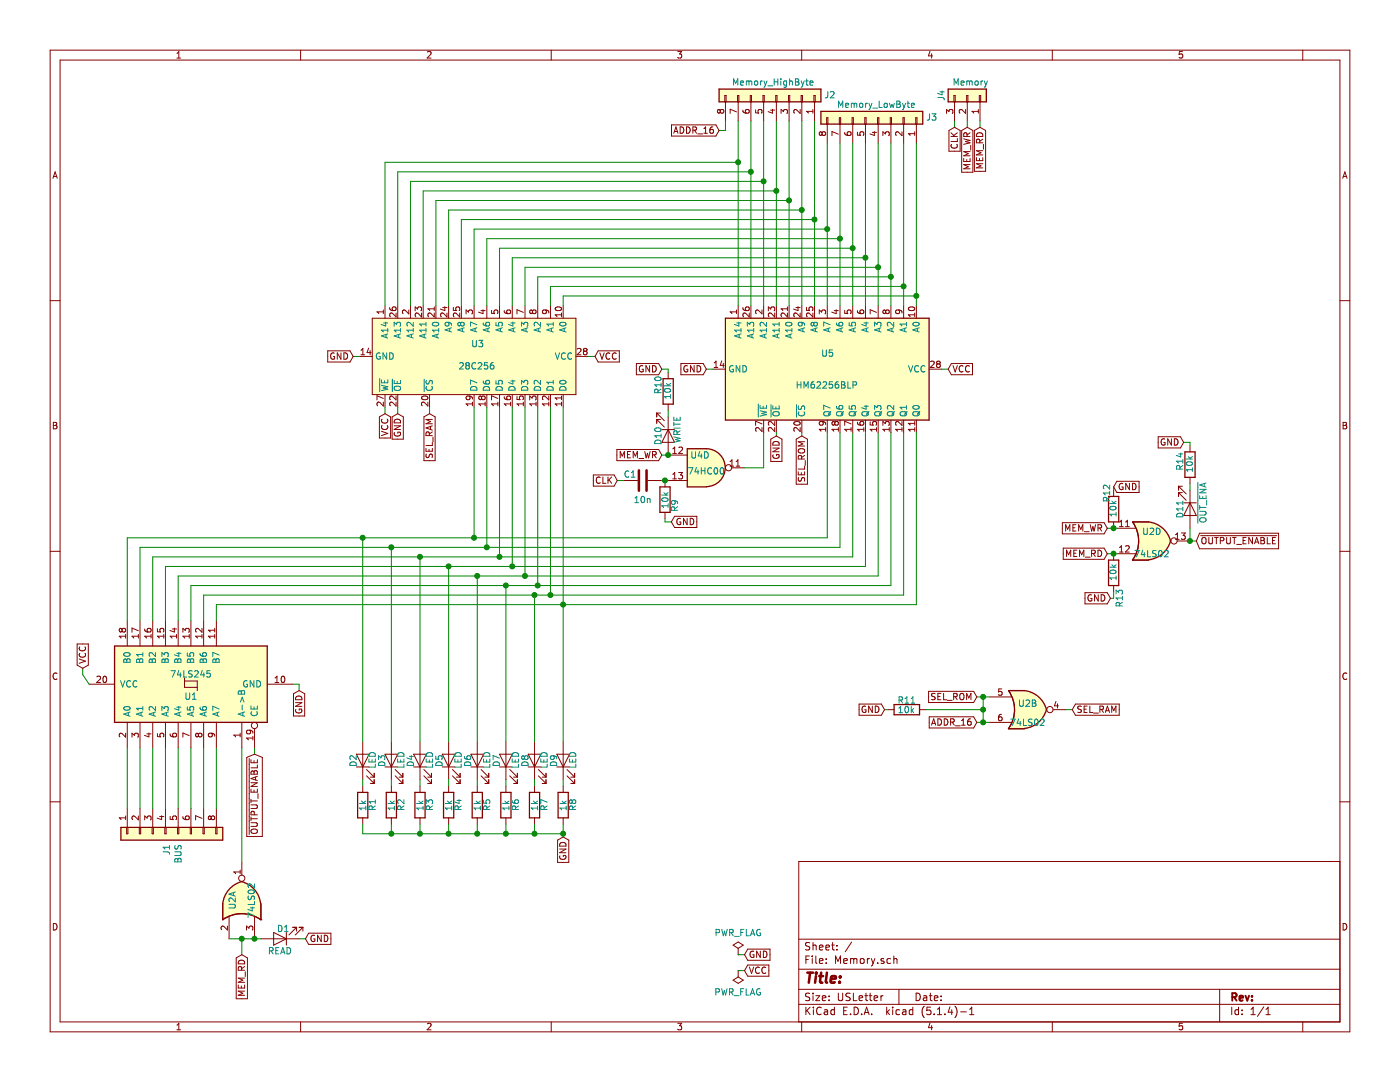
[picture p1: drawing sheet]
EESchema Schematic File Version 4
LIBS:MR Register-cache
LIBS:A REG-cache
EELAYER 30 0
EELAYER END
$Descr USLetter 11000 8500
encoding utf-8
Sheet 1 1
Title ""
Date ""
Rev ""
Comp ""
Comment1 ""
Comment2 ""
Comment3 ""
Comment4 ""
$EndDescr
$Comp
L 74xx:74LS245 U1
U 1 1
P 1500 5375
F 0 "U1" V 1400 5375 50  0000 C CNN
F 1 "74LS245" V 1575 5375 50  0000 C CNN
F 2 "" H 1500 5375 50  0001 C CNN
F 3 "http://www.ti.com/lit/gpn/sn74LS245" H 1500 5375 50  0001 C CNN
	1    1500 5375
	0    -1   -1   0   
$EndComp
Text GLabel 650  5250 1    50   Input ~ 0
VCC
Wire Wire Line
	650  5250 650  5300
Wire Wire Line
	650  5300 700  5375
Text GLabel 2350 5425 3    50   Input ~ 0
GND
Wire Wire Line
	2350 5425 2350 5375
Wire Wire Line
	2350 5375 2300 5375
$Comp
L Connector_Generic:Conn_01x08 J1
U 1 1
P 1300 6550
F 0 "J1" H 1380 6542 50  0000 L CNN
F 1 "BUS" H 1380 6451 50  0000 L CNN
F 2 "" H 1300 6550 50  0001 C CNN
F 3 "~" H 1300 6550 50  0001 C CNN
	1    1300 6550
	0    -1   1    0   
$EndComp
Text GLabel 5850 7500 2    50   Input ~ 0
GND
Text GLabel 5850 7625 2    50   Input ~ 0
VCC
Wire Wire Line
	5800 7500 5850 7500
Wire Wire Line
	5800 7625 5850 7625
$Comp
L power:PWR_FLAG #FLG?
U 1 1
P 5800 7625
AR Path="/5F0C96A2/5F0DE0F6" Ref="#FLG?"  Part="1" 
AR Path="/5F0DE0F6" Ref="#FLG02"  Part="1" 
F 0 "#FLG02" H 5800 7700 50  0001 C CNN
F 1 "PWR_FLAG" H 5800 7798 50  0000 C CNN
F 2 "" H 5800 7625 50  0001 C CNN
F 3 "~" H 5800 7625 50  0001 C CNN
	1    5800 7625
	-1   0    0    1   
$EndComp
$Comp
L power:PWR_FLAG #FLG?
U 1 1
P 5800 7500
AR Path="/5F0C96A2/5F0EA92E" Ref="#FLG?"  Part="1" 
AR Path="/5F0EA92E" Ref="#FLG01"  Part="1" 
F 0 "#FLG01" H 5800 7575 50  0001 C CNN
F 1 "PWR_FLAG" H 5800 7673 50  0000 C CNN
F 2 "" H 5800 7500 50  0001 C CNN
F 3 "~" H 5800 7500 50  0001 C CNN
	1    5800 7500
	1    0    0    -1  
$EndComp
Wire Wire Line
	1700 4875 1700 4750
Wire Wire Line
	1600 4675 1600 4875
Wire Wire Line
	1500 4875 1500 4600
Wire Wire Line
	1400 4525 1400 4875
Wire Wire Line
	1300 4875 1300 4450
Wire Wire Line
	1200 4375 1200 4875
Wire Wire Line
	1100 4875 1100 4300
Wire Wire Line
	1000 4225 1000 4875
Text GLabel 7700 1000 3    50   Input ~ 0
MEM_RD
Text GLabel 7600 1000 3    50   Input ~ 0
MEM_WR
$Comp
L Connector_Generic:Conn_01x03 J4
U 1 1
P 7600 750
F 0 "J4" H 7600 550 50  0000 C CNN
F 1 "Memory" V 7700 775 50  0000 C CNN
F 2 "" H 7600 750 50  0001 C CNN
F 3 "~" H 7600 750 50  0001 C CNN
	1    7600 750 
	0    1    -1   0   
$EndComp
Text GLabel 7500 1000 3    50   Input ~ 0
CLK
Wire Wire Line
	7700 950  7700 1000
Wire Wire Line
	7600 1000 7600 950 
$Comp
L Connector_Generic:Conn_01x08 J2
U 1 1
P 6100 750
F 0 "J2" V 6100 1125 50  0000 L CNN
F 1 "Memory_HighByte" V 6200 400 50  0000 L CNN
F 2 "" H 6100 750 50  0001 C CNN
F 3 "~" H 6100 750 50  0001 C CNN
	1    6100 750 
	0    1    -1   0   
$EndComp
$Comp
L Connector_Generic:Conn_01x08 J3
U 1 1
P 6900 925
F 0 "J3" V 6900 1300 50  0000 L CNN
F 1 "Memory_LowByte" V 7000 600 50  0000 L CNN
F 2 "" H 6900 925 50  0001 C CNN
F 3 "~" H 6900 925 50  0001 C CNN
	1    6900 925 
	0    1    -1   0   
$EndComp
Wire Wire Line
	7200 1125 7200 2325
Wire Wire Line
	1700 5875 1700 6350
Wire Wire Line
	6400 950  6400 1725
$Comp
L mykicad_library:28C256_alt_layout U3
U 1 1
P 3525 2800
F 0 "U3" V 3425 2975 50  0000 L CNN
F 1 "28C256" V 3600 2875 50  0000 L CNN
F 2 "" H 3525 2800 50  0001 C CNN
F 3 "http://ww1.microchip.com/downloads/en/DeviceDoc/doc0006.pdf" H 3525 2800 50  0001 C CNN
	1    3525 2800
	0    1    1    0   
$EndComp
$Comp
L my_Memory_RAM:HM62256BLP U5
U 1 1
P 6500 2900
F 0 "U5" V 6375 2850 50  0000 L CNN
F 1 "HM62256BLP" V 6625 2650 50  0000 L CNN
F 2 "Package_DIP:DIP-28_W15.24mm" H 6500 2800 50  0001 C CNN
F 3 "https://web.mit.edu/6.115/www/document/62256.pdf" H 6500 2800 50  0001 C CNN
	1    6500 2900
	0    1    1    0   
$EndComp
Wire Wire Line
	5800 950  5800 1275
Wire Wire Line
	5900 950  5900 1350
Wire Wire Line
	6000 950  6000 1425
Wire Wire Line
	6100 950  6100 1500
Wire Wire Line
	6200 950  6200 1575
Wire Wire Line
	6300 950  6300 1650
Wire Wire Line
	6500 1125 6500 1800
Wire Wire Line
	6600 1125 6600 1875
Wire Wire Line
	6700 1125 6700 1950
Wire Wire Line
	6800 1125 6800 2025
Wire Wire Line
	6900 1125 6900 2100
Wire Wire Line
	7000 1125 7000 2175
Wire Wire Line
	7100 1125 7100 2250
Wire Wire Line
	4425 2400 4425 2325
Wire Wire Line
	4425 2325 7200 2325
Connection ~ 7200 2325
Wire Wire Line
	7200 2325 7200 2400
Wire Wire Line
	4325 2400 4325 2250
Wire Wire Line
	4325 2250 7100 2250
Connection ~ 7100 2250
Wire Wire Line
	7100 2250 7100 2400
Wire Wire Line
	4225 2400 4225 2175
Wire Wire Line
	4225 2175 7000 2175
Connection ~ 7000 2175
Wire Wire Line
	7000 2175 7000 2400
Wire Wire Line
	4125 2400 4125 2100
Wire Wire Line
	4125 2100 6900 2100
Connection ~ 6900 2100
Wire Wire Line
	6900 2100 6900 2400
Wire Wire Line
	4025 2400 4025 2025
Wire Wire Line
	4025 2025 6800 2025
Connection ~ 6800 2025
Wire Wire Line
	6800 2025 6800 2400
Wire Wire Line
	3925 2400 3925 1950
Wire Wire Line
	3925 1950 6700 1950
Connection ~ 6700 1950
Wire Wire Line
	6700 1950 6700 2400
Wire Wire Line
	3825 2400 3825 1875
Wire Wire Line
	3825 1875 6600 1875
Connection ~ 6600 1875
Wire Wire Line
	6600 1875 6600 2400
Wire Wire Line
	3725 2400 3725 1800
Wire Wire Line
	3725 1800 6500 1800
Connection ~ 6500 1800
Wire Wire Line
	6500 1800 6500 2400
Wire Wire Line
	3625 2400 3625 1725
Wire Wire Line
	3625 1725 6400 1725
Connection ~ 6400 1725
Wire Wire Line
	6400 1725 6400 2400
Wire Wire Line
	3525 2400 3525 1650
Wire Wire Line
	3525 1650 6300 1650
Connection ~ 6300 1650
Wire Wire Line
	6300 1650 6300 2400
Wire Wire Line
	3425 2400 3425 1575
Wire Wire Line
	3425 1575 6200 1575
Connection ~ 6200 1575
Wire Wire Line
	6200 1575 6200 2400
Wire Wire Line
	3325 2400 3325 1500
Wire Wire Line
	3325 1500 6100 1500
Connection ~ 6100 1500
Wire Wire Line
	6100 1500 6100 2400
Wire Wire Line
	3225 2400 3225 1425
Wire Wire Line
	3225 1425 6000 1425
Connection ~ 6000 1425
Wire Wire Line
	6000 1425 6000 2400
Wire Wire Line
	3125 2400 3125 1350
Wire Wire Line
	3125 1350 5900 1350
Connection ~ 5900 1350
Wire Wire Line
	5900 1350 5900 2400
Wire Wire Line
	3025 2400 3025 1275
Wire Wire Line
	3025 1275 5800 1275
Connection ~ 5800 1275
Wire Wire Line
	5800 1275 5800 2400
Text GLabel 5650 1025 0    50   Input ~ 0
ADDR_16
Wire Wire Line
	5650 1025 5700 1025
Wire Wire Line
	5700 1025 5700 950 
Wire Wire Line
	3825 3200 3825 4300
Wire Wire Line
	3925 3200 3925 4375
Wire Wire Line
	3925 4375 3300 4375
Wire Wire Line
	4025 3200 4025 4450
Wire Wire Line
	4125 3200 4125 4525
Wire Wire Line
	4225 3200 4225 4600
Wire Wire Line
	4225 4600 3975 4600
Wire Wire Line
	3725 4225 2850 4225
Wire Wire Line
	3725 3200 3725 4225
Wire Wire Line
	4325 3200 4325 4675
Wire Wire Line
	4325 4675 4200 4675
Wire Wire Line
	4425 3200 4425 4750
Wire Wire Line
	4425 4750 1700 4750
Wire Wire Line
	3725 4225 6500 4225
Wire Wire Line
	6500 4225 6500 3400
Connection ~ 3725 4225
Wire Wire Line
	3825 4300 6600 4300
Wire Wire Line
	6600 4300 6600 3400
Connection ~ 3825 4300
Wire Wire Line
	3925 4375 6700 4375
Wire Wire Line
	6700 4375 6700 3400
Connection ~ 3925 4375
Wire Wire Line
	4025 4450 6800 4450
Wire Wire Line
	6800 4450 6800 3400
Connection ~ 4025 4450
Wire Wire Line
	4125 4525 6900 4525
Wire Wire Line
	6900 4525 6900 3400
Connection ~ 4125 4525
Wire Wire Line
	4225 4600 7000 4600
Wire Wire Line
	7000 4600 7000 3400
Connection ~ 4225 4600
Wire Wire Line
	4325 4675 7100 4675
Wire Wire Line
	7100 4675 7100 3400
Connection ~ 4325 4675
Wire Wire Line
	4425 4750 7200 4750
Wire Wire Line
	7200 4750 7200 3400
Connection ~ 4425 4750
Wire Wire Line
	1600 5875 1600 6350
Wire Wire Line
	1500 5875 1500 6350
Wire Wire Line
	1400 5875 1400 6350
Wire Wire Line
	1300 5875 1300 6350
Wire Wire Line
	1200 5875 1200 6350
Wire Wire Line
	1100 5875 1100 6350
Wire Wire Line
	1000 5875 1000 6350
$Comp
L Device:LED D2
U 1 1
P 2850 5975
F 0 "D2" H 2900 6050 50  0000 R CNN
F 1 "LED" H 2925 5900 50  0000 R CNN
F 2 "" H 2850 5975 50  0001 C CNN
F 3 "~" H 2850 5975 50  0001 C CNN
	1    2850 5975
	0    -1   -1   0   
$EndComp
$Comp
L Device:R R1
U 1 1
P 2850 6325
F 0 "R1" V 2925 6275 50  0000 L CNN
F 1 "1k" V 2850 6275 50  0000 L CNN
F 2 "" V 2780 6325 50  0001 C CNN
F 3 "~" H 2850 6325 50  0001 C CNN
	1    2850 6325
	1    0    0    -1  
$EndComp
Wire Wire Line
	2850 6125 2850 6175
$Comp
L Device:LED D3
U 1 1
P 3075 5975
F 0 "D3" H 3125 6050 50  0000 R CNN
F 1 "LED" H 3150 5900 50  0000 R CNN
F 2 "" H 3075 5975 50  0001 C CNN
F 3 "~" H 3075 5975 50  0001 C CNN
	1    3075 5975
	0    -1   -1   0   
$EndComp
$Comp
L Device:R R2
U 1 1
P 3075 6325
F 0 "R2" V 3150 6275 50  0000 L CNN
F 1 "1k" V 3075 6275 50  0000 L CNN
F 2 "" V 3005 6325 50  0001 C CNN
F 3 "~" H 3075 6325 50  0001 C CNN
	1    3075 6325
	1    0    0    -1  
$EndComp
Wire Wire Line
	3075 6125 3075 6175
$Comp
L Device:LED D4
U 1 1
P 3300 5975
F 0 "D4" H 3350 6050 50  0000 R CNN
F 1 "LED" H 3375 5900 50  0000 R CNN
F 2 "" H 3300 5975 50  0001 C CNN
F 3 "~" H 3300 5975 50  0001 C CNN
	1    3300 5975
	0    -1   -1   0   
$EndComp
$Comp
L Device:R R3
U 1 1
P 3300 6325
F 0 "R3" V 3375 6275 50  0000 L CNN
F 1 "1k" V 3300 6275 50  0000 L CNN
F 2 "" V 3230 6325 50  0001 C CNN
F 3 "~" H 3300 6325 50  0001 C CNN
	1    3300 6325
	1    0    0    -1  
$EndComp
Wire Wire Line
	3300 6125 3300 6175
$Comp
L Device:LED D5
U 1 1
P 3525 5975
F 0 "D5" H 3575 6050 50  0000 R CNN
F 1 "LED" H 3600 5900 50  0000 R CNN
F 2 "" H 3525 5975 50  0001 C CNN
F 3 "~" H 3525 5975 50  0001 C CNN
	1    3525 5975
	0    -1   -1   0   
$EndComp
$Comp
L Device:R R4
U 1 1
P 3525 6325
F 0 "R4" V 3600 6275 50  0000 L CNN
F 1 "1k" V 3525 6275 50  0000 L CNN
F 2 "" V 3455 6325 50  0001 C CNN
F 3 "~" H 3525 6325 50  0001 C CNN
	1    3525 6325
	1    0    0    -1  
$EndComp
Wire Wire Line
	3525 6125 3525 6175
$Comp
L Device:LED D6
U 1 1
P 3750 5975
F 0 "D6" H 3800 6050 50  0000 R CNN
F 1 "LED" H 3825 5900 50  0000 R CNN
F 2 "" H 3750 5975 50  0001 C CNN
F 3 "~" H 3750 5975 50  0001 C CNN
	1    3750 5975
	0    -1   -1   0   
$EndComp
$Comp
L Device:R R5
U 1 1
P 3750 6325
F 0 "R5" V 3825 6275 50  0000 L CNN
F 1 "1k" V 3750 6275 50  0000 L CNN
F 2 "" V 3680 6325 50  0001 C CNN
F 3 "~" H 3750 6325 50  0001 C CNN
	1    3750 6325
	1    0    0    -1  
$EndComp
Wire Wire Line
	3750 6125 3750 6175
$Comp
L Device:LED D7
U 1 1
P 3975 5975
F 0 "D7" H 4025 6050 50  0000 R CNN
F 1 "LED" H 4050 5900 50  0000 R CNN
F 2 "" H 3975 5975 50  0001 C CNN
F 3 "~" H 3975 5975 50  0001 C CNN
	1    3975 5975
	0    -1   -1   0   
$EndComp
$Comp
L Device:R R6
U 1 1
P 3975 6325
F 0 "R6" V 4050 6275 50  0000 L CNN
F 1 "1k" V 3975 6275 50  0000 L CNN
F 2 "" V 3905 6325 50  0001 C CNN
F 3 "~" H 3975 6325 50  0001 C CNN
	1    3975 6325
	1    0    0    -1  
$EndComp
Wire Wire Line
	3975 6125 3975 6175
$Comp
L Device:LED D8
U 1 1
P 4200 5975
F 0 "D8" H 4250 6050 50  0000 R CNN
F 1 "LED" H 4275 5900 50  0000 R CNN
F 2 "" H 4200 5975 50  0001 C CNN
F 3 "~" H 4200 5975 50  0001 C CNN
	1    4200 5975
	0    -1   -1   0   
$EndComp
$Comp
L Device:R R7
U 1 1
P 4200 6325
F 0 "R7" V 4275 6275 50  0000 L CNN
F 1 "1k" V 4200 6275 50  0000 L CNN
F 2 "" V 4130 6325 50  0001 C CNN
F 3 "~" H 4200 6325 50  0001 C CNN
	1    4200 6325
	1    0    0    -1  
$EndComp
Wire Wire Line
	4200 6125 4200 6175
$Comp
L Device:LED D9
U 1 1
P 4425 5975
F 0 "D9" H 4475 6050 50  0000 R CNN
F 1 "LED" H 4500 5900 50  0000 R CNN
F 2 "" H 4425 5975 50  0001 C CNN
F 3 "~" H 4425 5975 50  0001 C CNN
	1    4425 5975
	0    -1   -1   0   
$EndComp
$Comp
L Device:R R8
U 1 1
P 4425 6325
F 0 "R8" V 4500 6275 50  0000 L CNN
F 1 "1k" V 4425 6275 50  0000 L CNN
F 2 "" V 4355 6325 50  0001 C CNN
F 3 "~" H 4425 6325 50  0001 C CNN
	1    4425 6325
	1    0    0    -1  
$EndComp
Wire Wire Line
	4425 6125 4425 6175
Wire Wire Line
	4425 5825 4425 4750
Wire Wire Line
	2850 6475 2850 6550
Wire Wire Line
	2850 6550 3075 6550
Wire Wire Line
	3075 6550 3075 6475
Wire Wire Line
	3075 6550 3300 6550
Wire Wire Line
	3300 6550 3300 6475
Connection ~ 3075 6550
Wire Wire Line
	3300 6550 3525 6550
Wire Wire Line
	3525 6550 3525 6475
Connection ~ 3300 6550
Wire Wire Line
	3525 6550 3750 6550
Wire Wire Line
	3750 6550 3750 6475
Connection ~ 3525 6550
Wire Wire Line
	3750 6550 3975 6550
Wire Wire Line
	3975 6550 3975 6475
Connection ~ 3750 6550
Wire Wire Line
	3975 6550 4200 6550
Wire Wire Line
	4200 6550 4200 6475
Connection ~ 3975 6550
Text GLabel 4425 6575 3    50   Input ~ 0
GND
Wire Wire Line
	4200 6550 4425 6550
Wire Wire Line
	4425 6550 4425 6475
Connection ~ 4200 6550
Wire Wire Line
	4425 6550 4425 6575
Connection ~ 4425 6550
Wire Wire Line
	2850 5825 2850 4225
Connection ~ 2850 4225
Wire Wire Line
	2850 4225 1000 4225
Wire Wire Line
	1100 4300 3075 4300
Wire Wire Line
	3075 4300 3075 5825
Connection ~ 3075 4300
Wire Wire Line
	3075 4300 3825 4300
Wire Wire Line
	3300 4375 3300 5825
Connection ~ 3300 4375
Wire Wire Line
	3300 4375 1200 4375
Wire Wire Line
	1300 4450 3525 4450
Wire Wire Line
	3525 4450 3525 5825
Connection ~ 3525 4450
Wire Wire Line
	3525 4450 4025 4450
Wire Wire Line
	1400 4525 3750 4525
Wire Wire Line
	3750 4525 3750 5825
Connection ~ 3750 4525
Wire Wire Line
	3750 4525 4125 4525
Wire Wire Line
	3975 4600 3975 5825
Connection ~ 3975 4600
Wire Wire Line
	3975 4600 1500 4600
Wire Wire Line
	4200 4675 4200 5825
Connection ~ 4200 4675
Wire Wire Line
	4200 4675 1600 4675
$Comp
L 74xx:74HC00 U4
U 4 1
P 5550 3675
F 0 "U4" H 5500 3775 50  0000 C CNN
F 1 "74HC00" H 5550 3650 50  0000 C CNN
F 2 "" H 5550 3675 50  0001 C CNN
F 3 "http://www.ti.com/lit/gpn/sn74hc00" H 5550 3675 50  0001 C CNN
	4    5550 3675
	1    0    0    -1  
$EndComp
$Comp
L 74xx:74LS02 U2
U 1 1
P 1900 7075
F 0 "U2" H 1900 7150 50  0000 C CNN
F 1 "74LS02" H 1900 7000 50  0000 C CNN
F 2 "" H 1900 7075 50  0001 C CNN
F 3 "http://www.ti.com/lit/gpn/sn74ls02" H 1900 7075 50  0001 C CNN
	1    1900 7075
	0    -1   -1   0   
$EndComp
$Comp
L 74xx:74LS02 U2
U 2 1
P 8075 5575
F 0 "U2" H 8075 5625 50  0000 C CNN
F 1 "74LS02" H 8075 5475 50  0000 C CNN
F 2 "" H 8075 5575 50  0001 C CNN
F 3 "http://www.ti.com/lit/gpn/sn74ls02" H 8075 5575 50  0001 C CNN
	2    8075 5575
	1    0    0    -1  
$EndComp
$Comp
L 74xx:74LS02 U2
U 4 1
P 9050 4250
F 0 "U2" H 9050 4325 50  0000 C CNN
F 1 "74LS02" H 9050 4150 50  0000 C CNN
F 2 "" H 9050 4250 50  0001 C CNN
F 3 "http://www.ti.com/lit/gpn/sn74ls02" H 9050 4250 50  0001 C CNN
	4    9050 4250
	1    0    0    -1  
$EndComp
Text GLabel 1900 7500 3    50   Input ~ 0
MEM_RD
Text GLabel 8700 4150 0    50   Input ~ 0
MEM_WR
Wire Wire Line
	8700 4150 8750 4150
Wire Wire Line
	1900 7500 1900 7375
Wire Wire Line
	1900 7375 1800 7375
Wire Wire Line
	2000 7375 1900 7375
Connection ~ 1900 7375
$Comp
L Device:R R13
U 1 1
P 8750 4500
F 0 "R13" V 8700 4625 50  0000 L CNN
F 1 "10k" V 8750 4425 50  0000 L CNN
F 2 "" V 8680 4500 50  0001 C CNN
F 3 "~" H 8750 4500 50  0001 C CNN
	1    8750 4500
	-1   0    0    1   
$EndComp
Text GLabel 8725 4700 0    50   Input ~ 0
GND
Wire Wire Line
	8750 4650 8750 4700
Wire Wire Line
	8750 4700 8725 4700
Wire Wire Line
	1900 5875 1900 6775
$Comp
L Device:LED D1
U 1 1
P 2200 7375
F 0 "D1" H 2175 7300 50  0000 C CNN
F 1 "READ" H 2200 7475 50  0000 C CNN
F 2 "" H 2200 7375 50  0001 C CNN
F 3 "~" H 2200 7375 50  0001 C CNN
	1    2200 7375
	-1   0    0    1   
$EndComp
$Comp
L Device:R R11
U 1 1
P 7125 5575
F 0 "R11" V 7050 5500 50  0000 L CNN
F 1 "10k" V 7125 5500 50  0000 L CNN
F 2 "" V 7055 5575 50  0001 C CNN
F 3 "~" H 7125 5575 50  0001 C CNN
	1    7125 5575
	0    1    1    0   
$EndComp
Text GLabel 6950 5575 0    50   Input ~ 0
GND
Wire Wire Line
	6950 5575 6975 5575
Wire Wire Line
	2050 7375 2000 7375
Connection ~ 2000 7375
Text GLabel 2775 2800 0    50   Input ~ 0
GND
Wire Wire Line
	2775 2800 2825 2800
Text GLabel 5550 2900 0    50   Input ~ 0
GND
Wire Wire Line
	5550 2900 5600 2900
Text GLabel 4675 2800 2    50   Input ~ 0
VCC
Wire Wire Line
	4675 2800 4625 2800
Text GLabel 7450 2900 2    50   Input ~ 0
VCC
Wire Wire Line
	7450 2900 7400 2900
Text GLabel 5200 3575 0    50   Input ~ 0
MEM_WR
Wire Wire Line
	5200 3575 5250 3575
$Comp
L Device:LED D10
U 1 1
P 5250 3425
F 0 "D10" H 5250 3350 50  0000 C CNN
F 1 "WRITE" H 5200 3500 50  0000 C CNN
F 2 "" H 5250 3425 50  0001 C CNN
F 3 "~" H 5250 3425 50  0001 C CNN
	1    5250 3425
	0    1    1    0   
$EndComp
$Comp
L Device:R R10
U 1 1
P 5250 3075
F 0 "R10" V 5325 2950 50  0000 L CNN
F 1 "10k" V 5250 3000 50  0000 L CNN
F 2 "" V 5180 3075 50  0001 C CNN
F 3 "~" H 5250 3075 50  0001 C CNN
	1    5250 3075
	-1   0    0    1   
$EndComp
Text GLabel 5200 2900 0    50   Input ~ 0
GND
Wire Wire Line
	5200 2900 5250 2900
Wire Wire Line
	5250 2900 5250 2925
Wire Wire Line
	5250 3225 5250 3275
Connection ~ 5250 3575
Text GLabel 4850 3775 0    50   Input ~ 0
CLK
$Comp
L Device:C C1
U 1 1
P 5050 3775
F 0 "C1" V 5000 3675 50  0000 C CNN
F 1 "10n" V 5200 3775 50  0000 C CNN
F 2 "" H 5088 3625 50  0001 C CNN
F 3 "~" H 5050 3775 50  0001 C CNN
	1    5050 3775
	0    1    1    0   
$EndComp
Wire Wire Line
	4850 3775 4900 3775
Wire Wire Line
	5200 3775 5225 3775
$Comp
L Device:R R9
U 1 1
P 5225 3925
F 0 "R9" V 5300 3825 50  0000 L CNN
F 1 "10k" V 5225 3850 50  0000 L CNN
F 2 "" V 5155 3925 50  0001 C CNN
F 3 "~" H 5225 3925 50  0001 C CNN
	1    5225 3925
	1    0    0    -1  
$EndComp
Text GLabel 5275 4100 2    50   Input ~ 0
GND
Wire Wire Line
	5275 4100 5225 4100
Wire Wire Line
	5225 4100 5225 4075
Connection ~ 5225 3775
Wire Wire Line
	5225 3775 5250 3775
Text GLabel 3375 3250 3    50   Input ~ 0
SEL_RAM
Text GLabel 6300 3425 3    50   Input ~ 0
SEL_ROM
Wire Wire Line
	6300 3425 6300 3400
Wire Wire Line
	3375 3200 3375 3250
Text GLabel 7675 5475 0    50   Input ~ 0
SEL_ROM
Text GLabel 8425 5575 2    50   Input ~ 0
SEL_RAM
Wire Wire Line
	8375 5575 8425 5575
Wire Wire Line
	7725 5475 7775 5475
Wire Wire Line
	7725 5475 7725 5575
Wire Wire Line
	7725 5675 7775 5675
Text GLabel 7675 5675 0    50   Input ~ 0
ADDR_16
Connection ~ 7725 5575
Wire Wire Line
	7725 5575 7725 5675
Wire Wire Line
	7275 5575 7725 5575
Wire Wire Line
	7675 5675 7725 5675
Connection ~ 7725 5675
Wire Wire Line
	7675 5475 7725 5475
Connection ~ 7725 5475
Text GLabel 8700 4350 0    50   Input ~ 0
MEM_RD
Wire Wire Line
	8700 4350 8750 4350
$Comp
L Device:R R12
U 1 1
P 8750 4000
F 0 "R12" V 8800 3800 50  0000 L CNN
F 1 "10k" V 8750 3925 50  0000 L CNN
F 2 "" V 8680 4000 50  0001 C CNN
F 3 "~" H 8750 4000 50  0001 C CNN
	1    8750 4000
	-1   0    0    1   
$EndComp
Text GLabel 8750 3825 2    50   Input ~ 0
GND
Wire Wire Line
	8750 3825 8750 3850
Connection ~ 8750 4150
Connection ~ 8750 4350
Text GLabel 2400 7375 2    50   Input ~ 0
GND
Wire Wire Line
	2350 7375 2400 7375
Text GLabel 2000 5925 3    50   Input ~ 0
~OUTPUT_ENABLE
Wire Wire Line
	2000 5925 2000 5875
Text GLabel 9400 4250 2    50   Input ~ 0
~OUTPUT_ENABLE
Wire Wire Line
	9350 4250 9400 4250
$Comp
L Device:LED D11
U 1 1
P 9350 4000
F 0 "D11" H 9350 3925 50  0000 C CNN
F 1 "~OUT_ENA" H 9300 4100 50  0000 C CNN
F 2 "" H 9350 4000 50  0001 C CNN
F 3 "~" H 9350 4000 50  0001 C CNN
	1    9350 4000
	0    1    1    0   
$EndComp
$Comp
L Device:R R14
U 1 1
P 9350 3650
F 0 "R14" V 9425 3550 50  0000 L CNN
F 1 "10k" V 9350 3575 50  0000 L CNN
F 2 "" V 9280 3650 50  0001 C CNN
F 3 "~" H 9350 3650 50  0001 C CNN
	1    9350 3650
	-1   0    0    1   
$EndComp
Text GLabel 9300 3475 0    50   Input ~ 0
GND
Wire Wire Line
	9300 3475 9350 3475
Wire Wire Line
	9350 3475 9350 3500
Wire Wire Line
	9350 3800 9350 3850
Text GLabel 3025 3250 3    50   Input ~ 0
VCC
Wire Wire Line
	3025 3250 3025 3200
Text GLabel 3125 3250 3    50   Input ~ 0
GND
Wire Wire Line
	3125 3250 3125 3200
Wire Wire Line
	5850 3675 6000 3675
Wire Wire Line
	6000 3675 6000 3400
Text GLabel 6100 3425 3    50   Input ~ 0
GND
Wire Wire Line
	6100 3400 6100 3425
Wire Wire Line
	9350 4150 9350 4250
Connection ~ 9350 4250
Wire Wire Line
	7500 950  7500 1000
$EndSCHEMATC
